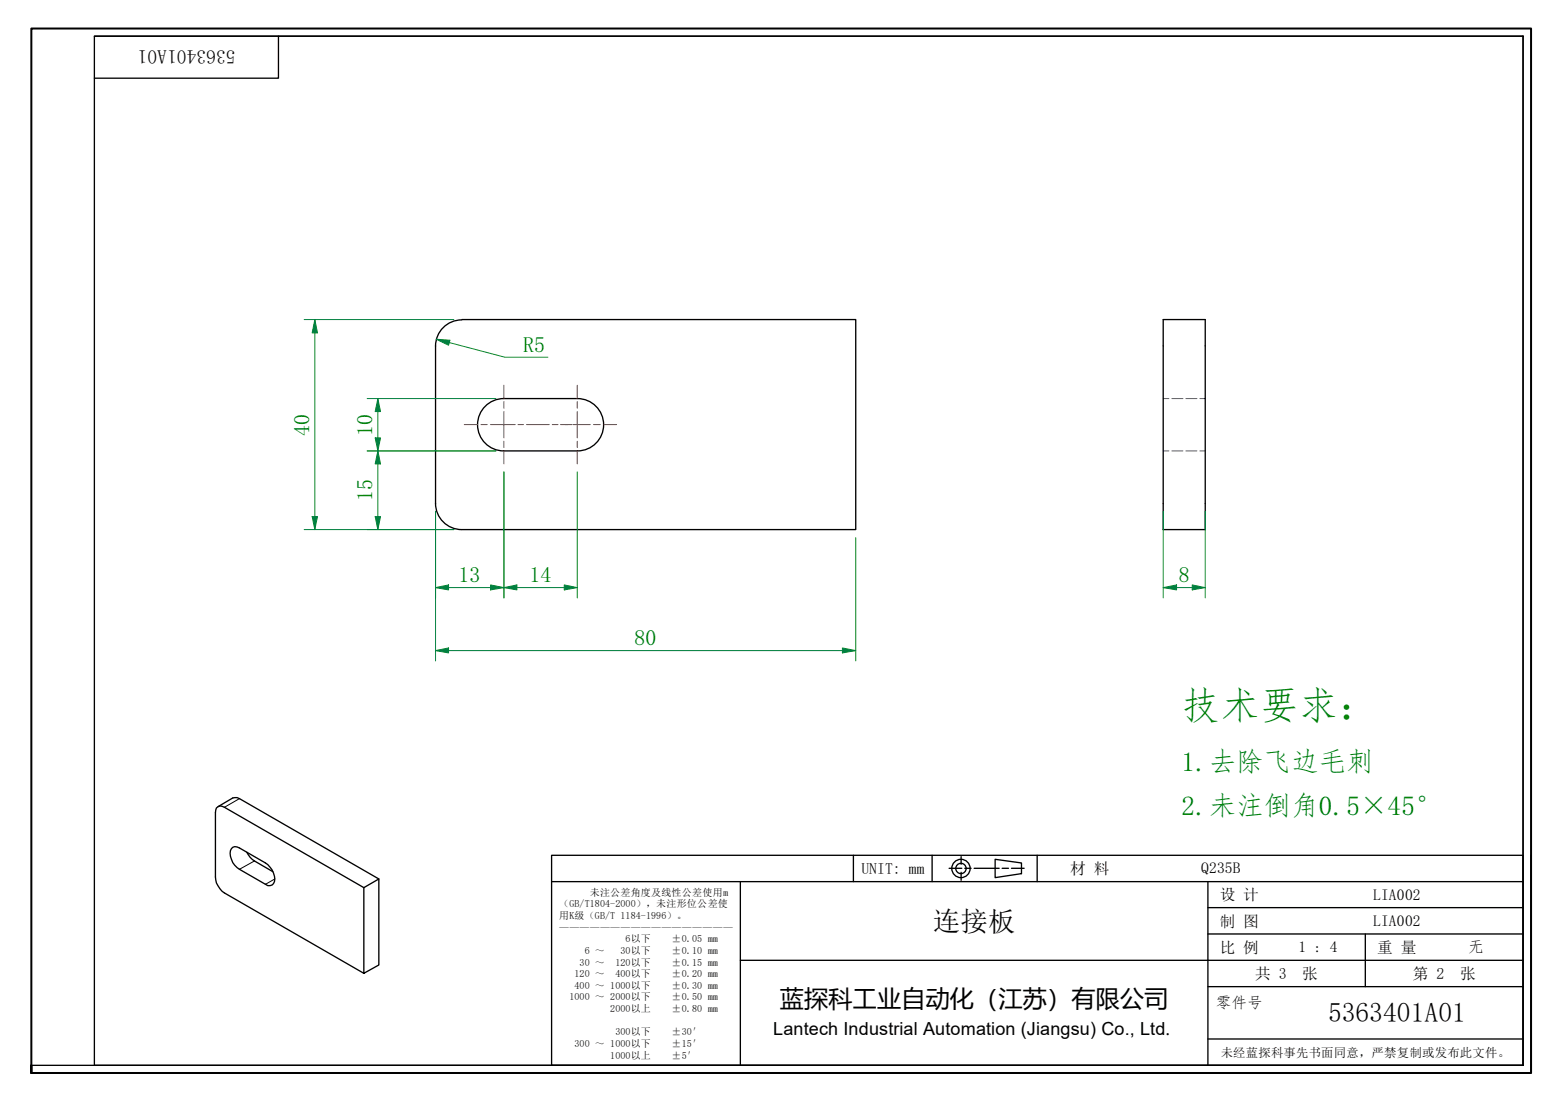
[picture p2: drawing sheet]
<svg xmlns="http://www.w3.org/2000/svg" width="297mm" height="210mm" viewBox="0 0 297 210" stroke-linecap="round" stroke-linejoin="round" font-family="sans-serif">
<g fill="none" stroke="#000" stroke-width=".25">
<path d="M82.9 65.9v30M87.9 60.9a5 5 0 0 0-5 5M87.9 60.9h75v40h-75M95.9 75.9a5 5 0 0 0-5 5 5 5 0 0 0 5 5M95.9 75.9h14M110 75.9a5 5 0 0 1 4.9 5 5 5 0 0 1-5 5M221.5 60.9h8v40h-8zM82.9 95.9a5 5 0 0 0 5 5M95.9 85.9h14M41.5 153.6l2.8-1.6 .8-.1 .5 .2 26.5 15.3M44.1 161.6a1.05 1.05 0 0 1 1.5-.1l4.9 2.9a3.7 3.7 0 0 1 1.8 3.5 1.03 1.03 0 0 1-1.8 .5l-4.9-2.8a3.5 3.5 0 0 1-1.7-3.6zM47 162.3a4 4 0 0 0 1.5 1.7l3.4 2"/>
<path d="M69.3 169.1l2.8-1.7v16.4l-2.8 1.6zM69.3 169.1l-26.6-15.3a1.05 1.05 0 0 0-1.2-.1 1.05 1.05 0 0 0-.5 1.1v12.2a4 4 0 0 0 1.7 3.1l26.6 15.3"/>
</g>
<path d="M221.5 75.9h1.1M223.1 75.9h2.1M225.8 75.9h2.1M228.5 75.9h1M221.5 85.9h1.1M223.1 85.9h2.1M225.8 85.9h2.1M228.5 85.9h1" fill="none" stroke="#00f" stroke-width=".19"/>
<path d="M45.6 152.1l-2.9 1.7M48.5 164l-2.9 1.6M52.3 167.4l-1.8 1" fill="none" stroke="#000" stroke-width=".19"/>
<path d="M6 204.4v-1.5v1.5M6 202.9v-197.5h285.5v199h-285.5" fill="none" stroke="#000" stroke-width=".38"/>
<path d="M18 6.9h272v196h-272zM18 6.9h272M53 6.9v8h-35M290 6.9v196h-284" fill="none" stroke="#000" stroke-width=".25"/>
<g fill="none" stroke="#000" stroke-width=".25">
<path d="M105 162.9h185v40h-185zM105 167.9h185M141 167.9v35M162.5 162.9v5M177.5 162.9v5M180.7 165.4h2.4M183 163.2v1.4M183 166.2v1.5M183.7 165.4h1.2M185.5 165.4h4.7M189.5 163.7l5 .7v2l-5 .8zM190.8 165.4h1.2"/>
<path d="M192.6 165.4h2.4M197.5 162.9v5M230 167.9v35M230 177.9h60M230 172.9h60M260 177.9v10M291.5 162.9v41.5h-186.5M141 182.9h149M230 197.9h60M230 187.9h60"/>
<circle cx="183" cy="165.4" r="1.75"/>
<circle cx="183" cy="165.4" r=".98"/>
</g>
<g fill="none" stroke="#f00" stroke-width=".19">
<path d="M95.9 73.4v2.5M95.9 76.5v1.3M95.9 78.4v5M109.9 73.4v2.5M109.9 76.5v1.3M109.9 78.4v5M88.4 80.9h2.5M91.6 80.9h1.2M93.4 80.9h4.7M95.9 84v1.3M95.9 85.9v2.5M98.6 80.9h1.1"/>
<path d="M100.3 80.9h4.3M105.2 80.9h1M106.7 80.9h2.2M109.1 80.9h3.3M109.9 84v1.3M109.9 85.9v2.5M113 80.9h1.3M114.9 80.9h2.5"/>
</g>
<path d="M82.9 123.9h2.5" fill="none" stroke="#00803f" stroke-width=".19"/>
<path d="M82.9 123.9l2.5-.5v1z" fill="#00803f"/>
<path d="M82.9 123.9l2.5-.5v1zM160.4 123.9h2.5" fill="none" stroke="#00803f" stroke-width=".19"/>
<path d="M160.4 123.4l2.5 .5-2.5 .5z" fill="#00803f"/>
<path d="M82.9 97.4v28.5M82.9 111.9h2.5M162.9 102.4v23.5M85.4 123.9h75M160.4 123.4l2.5 .5-2.5 .5z" fill="none" stroke="#00803f" stroke-width=".19"/>
<path d="M82.9 111.9l2.5-.5v1z" fill="#00803f"/>
<path d="M82.9 111.9l2.5-.5v1zM93.4 111.9h2.5" fill="none" stroke="#00803f" stroke-width=".19"/>
<path d="M93.4 111.4l2.5 .5-2.5 .5z" fill="#00803f"/>
<path d="M82.9 97.4v16.5M95.9 89.9v24M85.4 111.9h8M93.4 111.4l2.5 .5-2.5 .5zM95.9 111.9h2.5" fill="none" stroke="#00803f" stroke-width=".19"/>
<path d="M95.9 111.9l2.5-.5v1z" fill="#00803f"/>
<path d="M95.9 111.9l2.5-.5v1zM107.4 111.9h2.5" fill="none" stroke="#00803f" stroke-width=".19"/>
<path d="M107.4 111.4l2.5 .5-2.5 .5z" fill="#00803f"/>
<path d="M59.9 60.9v2.5M95.9 89.9v24M109.9 89.9v24M98.4 111.9h9M107.4 111.4l2.5 .5-2.5 .5z" fill="none" stroke="#00803f" stroke-width=".19"/>
<path d="M59.9 60.9l.6 2.5h-1.1z" fill="#00803f"/>
<path d="M59.9 60.9l.6 2.5h-1.1zM59.9 98.4v2.5" fill="none" stroke="#00803f" stroke-width=".19"/>
<path d="M59.4 98.4h1.1l-.6 2.5z" fill="#00803f"/>
<path d="M57.9 60.9h28.5M59.9 63.4v35M59.4 98.4h1.1l-.6 2.5zM71.9 98.4v2.5M57.9 100.9h28.5" fill="none" stroke="#00803f" stroke-width=".19"/>
<path d="M71.4 98.4h1.1l-.6 2.5z" fill="#00803f"/>
<path d="M71.4 98.4h1.1l-.6 2.5zM71.9 85.9v2.5" fill="none" stroke="#00803f" stroke-width=".19"/>
<path d="M71.9 85.9l.6 2.5h-1.1z" fill="#00803f"/>
<path d="M71.9 75.9v2.5M69.9 85.9h24.5M71.9 85.9l.6 2.5h-1.1zM71.9 88.4v10M69.9 100.9h16.5" fill="none" stroke="#00803f" stroke-width=".19"/>
<path d="M71.9 75.9l.6 2.5h-1.1z" fill="#00803f"/>
<path d="M71.9 75.9l.6 2.5h-1.1zM71.9 83.4v2.5" fill="none" stroke="#00803f" stroke-width=".19"/>
<path d="M71.4 83.4h1.1l-.6 2.5z" fill="#00803f"/>
<path d="M69.9 75.9h24.5M71.9 78.4v5M69.9 85.9h24.5M71.4 83.4h1.1l-.6 2.5zM221.5 111.9h2.5" fill="none" stroke="#00803f" stroke-width=".19"/>
<path d="M221.5 111.9l2.5-.5v1z" fill="#00803f"/>
<path d="M221.5 111.9l2.5-.5v1zM227 111.9h2.5" fill="none" stroke="#00803f" stroke-width=".19"/>
<path d="M227 111.4l2.5 .5-2.5 .5z" fill="#00803f"/>
<path d="M83.1 64.6l2.4 .6M221.5 97.4v16.5M229.5 97.4v16.5M224 111.9h3M227 111.4l2.5 .5-2.5 .5z" fill="none" stroke="#00803f" stroke-width=".19"/>
<path d="M83.1 64.6l2.6 .2-.3 1z" fill="#00803f"/>
<path d="M83.1 64.6l2.6 .2-.3 1zM85.5 65.2l10.6 2.8h8.2" fill="none" stroke="#00803f" stroke-width=".19"/>
<text font-size="7.4" fill="#008000" x="225" y="136.9">技术要求：</text>
<g font-size="5.2" fill="#008000">
<text x="225" y="146.8">1.去除飞边毛刺</text>
<text x="225" y="155.2">2.未注倒角0.5×45°</text>
</g>
<g font-size="5.2">
<text x="177.6" y="177.3">连接板</text>
<text x="252.9" y="194.7">5363401A01</text>
</g>
<text font-size="4.6" x="148.5" y="191.9">蓝探科工业自动化（江苏）有限公司</text>
<g font-size="4.2" fill="#008000">
<text x="99.6" y="67">R5</text>
<text x="58.9" y="83" transform="rotate(-90 58.9 83)">40</text>
<text x="70.9" y="83" transform="rotate(-90 70.9 83)">10</text>
<text x="70.9" y="95.5" transform="rotate(-90 70.9 95.5)">15</text>
<text x="87.3" y="110.8">13</text>
<text x="100.8" y="110.9">14</text>
<text x="224.5" y="110.8">8</text>
<text x="120.8" y="122.8">80</text>
</g>
<text font-size="3.7" x="44.8" y="9.6" transform="rotate(180 44.8 9.6)">5363401A01</text>
<text font-size="3.4" x="147.2" y="197.1">Lantech Industrial Automation (Jiangsu) Co., Ltd.</text>
<g font-size="3">
<text x="164" y="166.4">UNIT: mm</text>
<text x="203.8" y="166.5">材 料</text>
<text x="228.7" y="166.3">Q235B</text>
<text x="232.3" y="171.5">设 计</text>
<text x="261.5" y="171.4">LIA002</text>
<text x="232.3" y="176.5">制 图</text>
<text x="261.5" y="176.4">LIA002</text>
<text x="232.3" y="181.5">比 例</text>
<text x="247.3" y="181.4">1 : 4</text>
<text x="262.3" y="181.5">重 量</text>
<text x="279.5" y="181.4">无</text>
<text x="231.5" y="191.9">零件号</text>
<text x="239" y="186.5">共 3</text>
<text x="248" y="186.5">张</text>
<text x="269" y="186.5">第 2</text>
<text x="278" y="186.5">张</text>
</g>
<text font-size="2.3" x="232.5" y="201.3">未经蓝探科事先书面同意，严禁复制或发布此文件。</text>
<g font-size="1.9">
<text x="106.5" y="172.8">（GB/T1804-2000），未注形位公差使</text>
<text x="112.3" y="170.6">未注公差角度及线性公差使用m</text>
<text x="106.5" y="175">用K级（GB/T 1184-1996）。</text>
<text x="106.5" y="177.3">—————————————————</text>
<text x="119.1" y="179.5">6以下</text>
<text x="127.9" y="179.5">±0.05 mm</text>
<text x="110.4" y="183.9">30 ～</text>
<text x="111.4" y="181.7">6 ～</text>
<text x="117.2" y="183.9">120以下</text>
<text x="118.2" y="181.7">30以下</text>
<text x="127.9" y="181.7">±0.10 mm</text>
<text x="127.9" y="183.9">±0.15 mm</text>
<text x="108.5" y="190.5">1000 ～ 2000以下</text>
<text x="109.4" y="186.1">120 ～</text>
<text x="109.4" y="188.3">400 ～ 1000以下</text>
<text x="117.2" y="186.1">400以下</text>
<text x="127.9" y="186.1">±0.20 mm</text>
<text x="127.9" y="188.3">±0.30 mm</text>
<text x="127.9" y="190.5">±0.50 mm</text>
<text x="116.2" y="192.8">2000以上</text>
<text x="117.2" y="197.2">300以下</text>
<text x="127.9" y="192.8">±0.80 mm</text>
<text x="127.9" y="197.2">±30′</text>
<text x="109.4" y="199.4">300 ～ 1000以下</text>
<text x="116.2" y="201.6">1000以上</text>
<text x="127.9" y="199.4">±15′</text>
<text x="127.9" y="201.6">±5′</text>
</g>
</svg>
